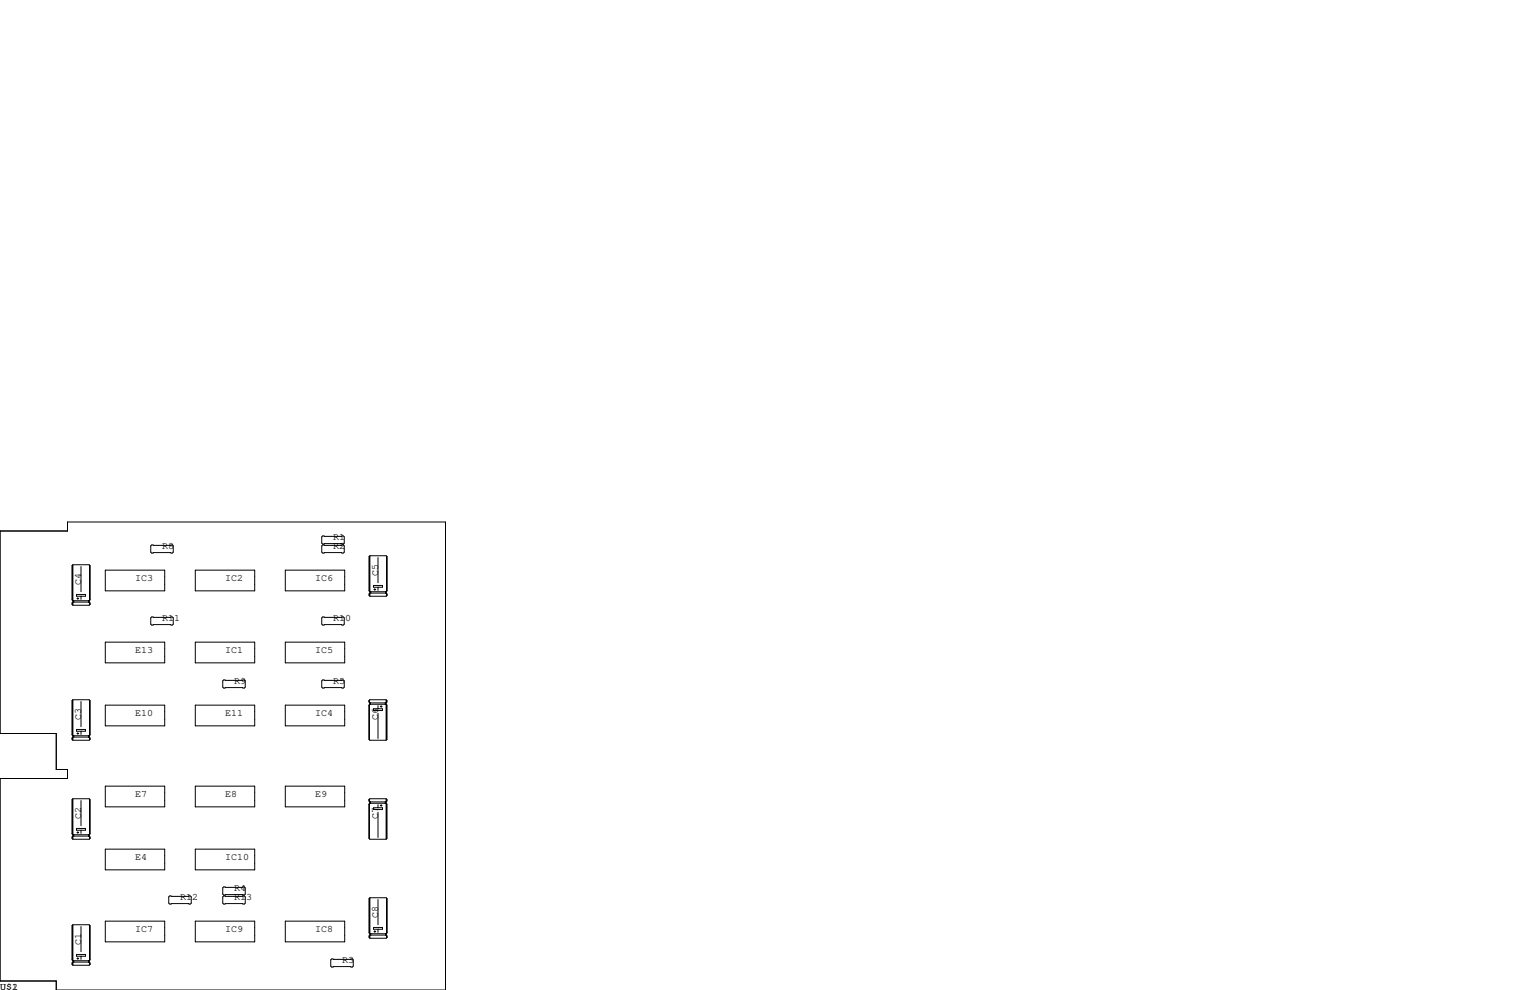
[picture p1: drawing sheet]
<svg xmlns="http://www.w3.org/2000/svg" width="432mm" height="279mm" viewBox="0 0 432 279" stroke-linecap="round" stroke-linejoin="round" font-family="sans-serif">
<g fill="none" stroke="#000" stroke-width=".28">
<path d="M0 149.9h19.1v-2.6h106.6v132.1h-109.8v-2.5h-15.9v-57.2h19.1v-2.5h-3.2v-10.2h-15.9zM20.4 159.6v9.7M20.6 159.4l-.3 .2v9.7l.3 .2h4.5M20.6 159.4v11.4M20.6 159.4h4.5l.3 .2v9.7M22.9 159.9v7.1M25.3 159.5v9.9M25.3 159.6l.1 9.7M42.8 153.8h5.8l.3 .3v1.7l-.3 .3h-5.8l-.3-.3v-1.7zM90.8 151.5l.3-.2h5.8l.3 .2v1.8l-.3 .2h-5.8l-.3-.2zM91.1 153.8h5.8l.3 .3v1.7l-.3 .3h-5.8l-.3-.3v-1.7zM104.3 157.1v9.7"/>
<path d="M104.4 156.8l-.3 .3v9.7l.3 .2h4.6M104.4 156.8v11.5M104.4 156.8h4.6l.2 .3v9.7M106.7 157.4v7.1M109.1 157v9.9M109.2 157.1v9.7M20.4 170.2v.4M20.7 169.7v.1M20.8 169.5v.4M21.6 167.8h2.5v.5h-2.5zM21.7 168.9h.5M22 168.7v.5"/>
<path d="M22.9 168.3v.9M25 169.5v.4M25.1 169.5v.4M25.1 169.9h-4.5l-.3 .3v.4l.3 .2M25.1 169.9l.3 .3v.4M25.3 170.1v.6M25.3 170.2l.1 .4M25.4 170.6l-.3 .2h-4.5M25.4 169.3l-.3 .2M29.7 160.9h16.8v5.9h-16.8zM42.8 174.1h5.8l.3 .3v1.7l-.3 .3h-5.8l-.3-.3v-1.7zM55.1 160.9h16.8v5.9h-16.8z"/>
<path d="M80.5 160.9h16.8v5.9h-16.8zM91.1 174.1h5.8l.3 .3v1.7l-.3 .3h-5.8l-.3-.3v-1.7zM104.3 167.6v.4M104.5 167.1v.2M104.6 167v.4M105.4 165.2h2.6v.5h-2.6zM105.5 166.4h.5M105.8 166.1v.5M106.7 165.7v.9M108.8 167v.4M108.9 167v.4M109 167.4h-4.6l-.3 .2v.4l.3 .3"/>
<path d="M109 167.4l.2 .2v.4M109.1 167.5v.6M109.2 167.6v.4M109.2 168l-.2 .3h-4.6M109.2 166.8l-.2 .2M20.4 197.7v9.7M20.6 197.5l-.3 .2v9.7l.3 .2h4.5M20.6 197.5v11.4M20.6 197.5h4.5l.3 .2v9.7M22.9 198v7.1M25.3 197.6v9.9M25.3 197.7l.1 9.7"/>
<path d="M29.7 181.2h16.8v5.9h-16.8zM29.7 199h16.8v5.9h-16.8zM55.1 181.2h16.8v5.9h-16.8zM55.1 199h16.8v5.9h-16.8zM63.1 191.9h5.9l.2 .3v1.7l-.2 .3h-5.9l-.2-.3v-1.7zM80.5 181.2h16.8v5.9h-16.8zM80.5 199h16.8v5.9h-16.8zM91.1 191.9h5.8l.3 .3v1.7l-.3 .3h-5.8l-.3-.3v-1.7zM104.1 199l.1 9.7M104.1 199v9.7l.3 .2h4.6M104.1 197.7v.4l.3 .3M104.1 197.7l.1 .4"/>
<path d="M104.3 197.6v.6M104.3 198.9v9.9M104.4 198.4v.4M104.4 198.8h4.6l.2 .2v9.7l-.2 .2M104.4 198.8l-.3 .2M104.5 198.4v.4M106.7 199.1v.9M107.3 199.4h.5M107.6 199.1v.5M108.7 198.4v.4M108.8 198.5v.1M109 197.5h-4.6l-.3 .2"/>
<path d="M109 197.5l.2 .2v.4l-.2 .3h-4.6M109 197.5v11.4M109.1 197.7v.4M109.1 199v9.7M20.4 208.3v.4M20.7 207.8v.1M20.8 207.6v.4M21.6 205.9h2.5v.5h-2.5zM21.7 207h.5M22 206.8v.5M22.9 206.4v.9M25 207.6v.4"/>
<path d="M25.1 207.6v.4M25.1 208h-4.5l-.3 .3v.4l.3 .2M25.1 208l.3 .3v.4M25.3 208.2v.6M25.3 208.3l.1 .4M25.4 208.7l-.3 .2h-4.5M25.4 207.4l-.3 .2M105.4 200h2.6v.5h-2.6zM106.7 201.3v7.1M20.4 225.7v9.6M20.4 236.2v.4M20.6 225.4l-.3 .3v9.6l.3 .3h4.5"/>
<path d="M20.6 225.4v11.5M20.6 225.4h4.5l.3 .3v9.6M20.7 235.7v.1M20.8 235.6v.4M21.6 233.8h2.5v.5h-2.5zM21.7 234.9h.5M22 234.7v.5M22.9 225.9v7.1M22.9 234.3v.9M25 235.6v.4M25.1 235.6v.4M25.1 236h-4.5l-.3 .2v.4l.3 .3"/>
<path d="M25.1 236l.3 .2v.4M25.3 225.6v9.9M25.3 236.1v.6M25.3 225.7l.1 9.6M25.3 236.2l.1 .4M25.4 236.6l-.3 .3h-4.5M25.4 235.3l-.3 .3M29.7 221.9h16.8v5.8h-16.8zM29.7 239.6h16.8v5.9h-16.8zM55.1 239.6h16.8v5.9h-16.8zM55.1 221.9h16.8v5.8h-16.8zM80.5 221.9h16.8v5.8h-16.8z"/>
<path d="M104.1 226.9v9.7l.3 .3h4.6M104.1 225.7v.4l.3 .2M104.1 225.7l.1 .4M104.1 226.9l.1 9.7M104.3 225.6v.6M104.3 226.8v9.9M104.4 226.3v.4M104.4 226.7h4.6l.2 .2v9.7l-.2 .3M104.4 226.7l-.3 .2M104.5 226.3v.4M105.4 228h2.6v.5h-2.6zM106.7 227.1v.9"/>
<path d="M106.7 229.2v7.1M107.3 227.3h.5M107.6 227.1v.5M108.7 226.3v.4M108.8 226.4v.2M109 225.4h-4.6l-.3 .3M109 225.4l.2 .3v.4l-.2 .2h-4.6M109 225.4v11.5M109.1 225.7v.4M109.1 226.9v9.7M29.7 260h16.8v5.8h-16.8zM47.6 253.1l.3-.2h5.8l.3 .2v1.8l-.3 .2h-5.8l-.3-.2z"/>
<path d="M55.1 260h16.8v5.8h-16.8zM62.9 250.6l.2-.3h5.9l.2 .3v1.7l-.2 .3h-5.9l-.2-.3zM62.9 253.1l.2-.2h5.9l.2 .2v1.8l-.2 .2h-5.9l-.2-.2zM80.5 260h16.8v5.8h-16.8zM104.3 253.6v9.7M104.4 253.4l-.3 .2v9.7l.3 .2h4.6M104.4 253.4v11.4M104.4 253.4h4.6l.2 .2v9.7M106.7 253.9v7.1M109.1 253.5v9.9M109.2 253.6v9.7M20.4 261.2v9.7"/>
<path d="M20.4 271.8v.4M20.6 261l-.3 .2v9.7l.3 .2h4.5M20.6 261v11.4M20.6 261l4.7 .1M20.7 271.3v.1M20.8 271.1v.4M21.6 269.4h2.5v.5h-2.5zM21.7 270.5h.5M22 270.3v.5M22.9 261.5v7.1M22.9 269.9v.9M25 271.1v.4"/>
<path d="M25.1 271.1v.4M25.1 271.5h-4.5l-.3 .3v.4l.3 .2M25.1 271.5l.3 .3v.4M25.3 261.1l.1 9.8M25.3 261.1v9.9M25.3 271.7v.6M25.3 261.2l.1 9.7M25.3 271.8l.1 .4M25.4 272.2l-.3 .2h-4.5M25.4 270.9l-.3 .2M93.3 270.9l.3-.3h5.8l.3 .3v1.8l-.3 .2h-5.8l-.3-.2zM104.3 264.2v.3"/>
<path d="M104.5 263.7v.1M104.6 263.5v.4M105.4 261.7h2.6v.6h-2.6zM105.5 262.9h.5M105.8 262.6v.5M106.7 262.3v.8M108.8 263.5v.4M108.9 263.5v.4M109 263.9h-4.6l-.3 .3v.3l.3 .3M109 263.9l.2 .3v.3M109.1 264v.7M109.2 264.2v.3"/>
<path d="M109.2 264.5l-.2 .3h-4.6M109.2 263.3l-.2 .2"/>
</g>
<g font-size="2.8">
<text x="45.7" y="154.9">R8</text>
<text x="94" y="152.4">R1</text>
<text x="94" y="154.9">R2</text>
<text x="22.9" y="165.1" transform="rotate(-90 22.9 165.1)">C4</text>
<text x="38.1" y="163.8">IC3</text>
<text x="63.5" y="163.8">IC2</text>
<text x="88.9" y="163.8">IC6</text>
<text x="106.7" y="162.6" transform="rotate(-90 106.7 162.6)">C5</text>
<text x="45.7" y="175.3">R11</text>
<text x="94" y="175.3">R10</text>
<text x="38.1" y="184.1">E13</text>
<text x="63.5" y="184.1">IC1</text>
<text x="88.9" y="184.1">IC5</text>
<text x="66" y="193">R9</text>
<text x="94" y="193">R5</text>
<text x="22.9" y="203.2" transform="rotate(-90 22.9 203.2)">C3</text>
<text x="38.1" y="201.9">E10</text>
<text x="63.5" y="201.9">E11</text>
<text x="88.9" y="201.9">IC4</text>
<text x="106.7" y="203.2" transform="rotate(-90 106.7 203.2)">C6</text>
<text x="38.1" y="224.8">E7</text>
<text x="63.5" y="224.8">E8</text>
<text x="88.9" y="224.8">E9</text>
<text x="22.9" y="231.1" transform="rotate(-90 22.9 231.1)">C2</text>
<text x="106.7" y="231.1" transform="rotate(-90 106.7 231.1)">C7</text>
<text x="38.1" y="242.6">E4</text>
<text x="63.5" y="242.6">IC10</text>
<text x="66" y="251.5">R4</text>
<text x="50.8" y="254">R12</text>
<text x="66" y="254">R13</text>
<text x="38.1" y="262.9">IC7</text>
<text x="63.5" y="262.9">IC9</text>
<text x="88.9" y="262.9">IC8</text>
<text x="106.7" y="259.1" transform="rotate(-90 106.7 259.1)">C8</text>
<text x="22.9" y="266.7" transform="rotate(-90 22.9 266.7)">C1</text>
<text x="96.5" y="271.8">R3</text>
<text x="0" y="279.4">U$1</text>
<text x="3.4" y="279.4">2</text>
</g>
</svg>
